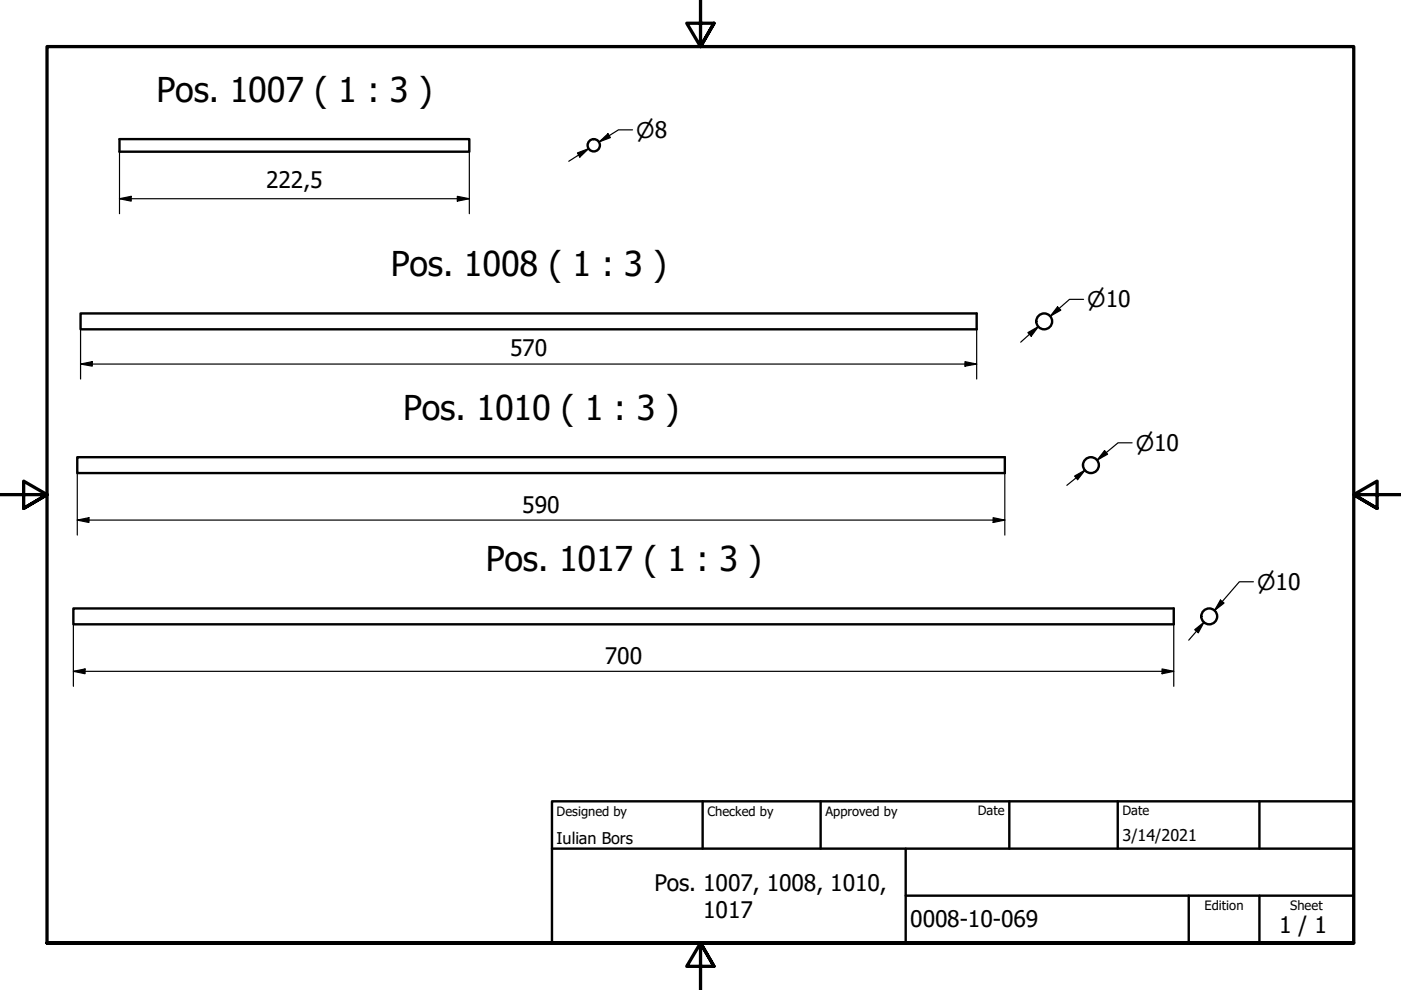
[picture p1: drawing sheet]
<svg xmlns="http://www.w3.org/2000/svg" width="297mm" height="210mm" viewBox="0 0 297 210" stroke-linecap="round" stroke-linejoin="round" font-family="sans-serif">
<!-- layer: Visible (ISO) -->
<g fill="none" stroke="#000" stroke-width=".51">
<path d="M25.3 29.5h74.2v2.7h-74.2zM17.1 66.5h190v3.3h-190zM16.4 96.9h196.6v3.4h-196.6zM15.6 129h233.3v3.4h-233.3z"/>
<circle cx="125.9" cy="30.8" r="1.3"/>
<circle cx="221.4" cy="68.1" r="1.68"/>
<circle cx="231.3" cy="98.6" r="1.68"/>
<circle cx="256.4" cy="130.7" r="1.68"/>
</g>
<!-- layer: Border (ISO) -->
<path d="M148.5 -.1v10l-2.9-5h5.8l-2.9 5 2.9-5M0 104.9h10l-5-2.9v5.8l5-2.9-5 2.9M297 104.9h-10l5-2.9v5.8l-5-2.9 5 2.9M10 199.9v-190h277v190h-277h277M151.4 204.9l-2.9-5 2.9 5h-5.8l2.9-5v10" fill="none" stroke="#000" stroke-width=".7"/>
<!-- layer: Title (ISO) -->
<path d="M117 169.9h170v30h-170zM117 179.9h170M149 169.9v10M174 169.9v10M192 179.9v20M214 169.9v10M237 169.9v10M267 169.9v10M192 189.9h95M252 189.9v10M267 189.9v10" fill="none" stroke="#000" stroke-width=".51"/>
<!-- layer: Dimension (ISO) -->
<g fill="none" stroke="#000" stroke-width=".25">
<path d="M25.3 32.2v13.1M99.5 32.2v13.1M122.4 32.4l2.4-.9-1.9 1.8zM124.8 31.5l-4.2 2.7M127.1 30.1l1.8-1.7 .5 .8zM134.1 27.5h-3l-4 2.6 2.1-1.4M25.3 42.1l2.5-.5v1zM25.3 42.1h74.2M97 41.6l2.5 .5-2.5 .5zM17.1 77.2l2.5-.5v.9zM17.1 77.2h190M17.1 69.8v10.6"/>
<path d="M204.6 76.7l2.5 .5-2.5 .4zM207.1 69.8v10.6M217.9 70.5l2.3-1.2-1.6 2zM220.2 69.3l-3.8 3.3M224.2 65.1l.7 .7-2.2 1.2zM229.7 63.5h-2.9l-4.1 3.5 1.8-1.6M230.1 99.7l-3.9 3.2M234.2 95.5l.6 .8-2.2 1.3zM240 93.9h-3l-4.4 3.7 1.9-1.7M16.4 110.3l2.5-.5v1zM16.4 110.3h196.6M16.4 100.3v13.1"/>
<path d="M210.6 109.8l2.4 .5-2.4 .5zM213 100.3v13.1M227.8 100.9l2.3-1.2-1.6 2zM15.6 132.4v13.1M248.9 132.4v13.1M253.3 133.5l2-1.6-1.2 2.2zM255.3 131.9l-3.3 3.8M258.8 127.2l.7 .7-2 1.5zM265.7 123.4h-2.9l-5.3 6 1.6-1.9M15.6 142.3l2.4-.5v1zM15.6 142.3h233.3M246.4 141.8l2.5 .5-2.5 .5z"/>
</g>
<g fill="#000">
<path d="M122.4 32.4l2.4-.9-1.9 1.8z" fill-rule="evenodd"/>
<path d="M127.1 30.1l1.8-1.7 .5 .8z" fill-rule="evenodd"/>
<path d="M25.3 42.1l2.5-.5v1z" fill-rule="evenodd"/>
<path d="M97 41.6l2.5 .5-2.5 .5z" fill-rule="evenodd"/>
<path d="M17.1 77.2l2.5-.5v.9z" fill-rule="evenodd"/>
<path d="M204.6 76.7l2.5 .5-2.5 .4z" fill-rule="evenodd"/>
<path d="M217.9 70.5l2.3-1.2-1.6 2z" fill-rule="evenodd"/>
<path d="M224.2 65.1l.7 .7-2.2 1.2z" fill-rule="evenodd"/>
<path d="M234.2 95.5l.6 .8-2.2 1.3z" fill-rule="evenodd"/>
<path d="M16.4 110.3l2.5-.5v1z" fill-rule="evenodd"/>
<path d="M210.6 109.8l2.4 .5-2.4 .5z" fill-rule="evenodd"/>
<path d="M227.8 100.9l2.3-1.2-1.6 2z" fill-rule="evenodd"/>
<path d="M253.3 133.5l2-1.6-1.2 2.2z" fill-rule="evenodd"/>
<path d="M258.8 127.2l.7 .7-2 1.5z" fill-rule="evenodd"/>
<path d="M15.6 142.3l2.4-.5v1z" fill-rule="evenodd"/>
<path d="M246.4 141.8l2.5 .5-2.5 .5z" fill-rule="evenodd"/>
</g>
<g font-size="7.2">
<text x="33.2" y="21.6">Pos. 1007 ( 1 : 3 )</text>
<text x="82.9" y="58.5">Pos. 1008 ( 1 : 3 )</text>
<text x="85.5" y="89">Pos. 1010 ( 1 : 3 )</text>
<text x="103" y="121.1">Pos. 1017 ( 1 : 3 )</text>
</g>
<g font-size="4.8">
<text x="56.5" y="39.8">222,5</text>
<text x="108.1" y="75.5">570</text>
<text x="110.7" y="108.7">590</text>
<text x="128.3" y="140.8">700</text>
<text x="138.7" y="188.8">Pos. 1007, 1008, 1010,</text>
<text x="149.1" y="194.6">1017</text>
<text x="193" y="196.6">0008-10-069</text>
<text x="271.2" y="197.8">1 / 1</text>
</g>
<g font-size="4.6">
<text x="134.9" y="29.2">⌀8</text>
<text x="230.5" y="65.2">⌀10</text>
<text x="240.8" y="95.5">⌀10</text>
<text x="266.5" y="125.1">⌀10</text>
</g>
<g font-size="3.4">
<text x="118" y="178.9">Iulian Bors</text>
<text x="238" y="178.3">3/14/2021</text>
</g>
<g font-size="2.7">
<text x="118" y="173">Designed by</text>
<text x="150" y="173">Checked by</text>
<text x="175" y="173">Approved by</text>
<text x="207.3" y="172.9">Date</text>
<text x="238" y="172.9">Date</text>
<text x="255.4" y="193">Edition</text>
<text x="273.6" y="193">Sheet</text>
</g>
</svg>
